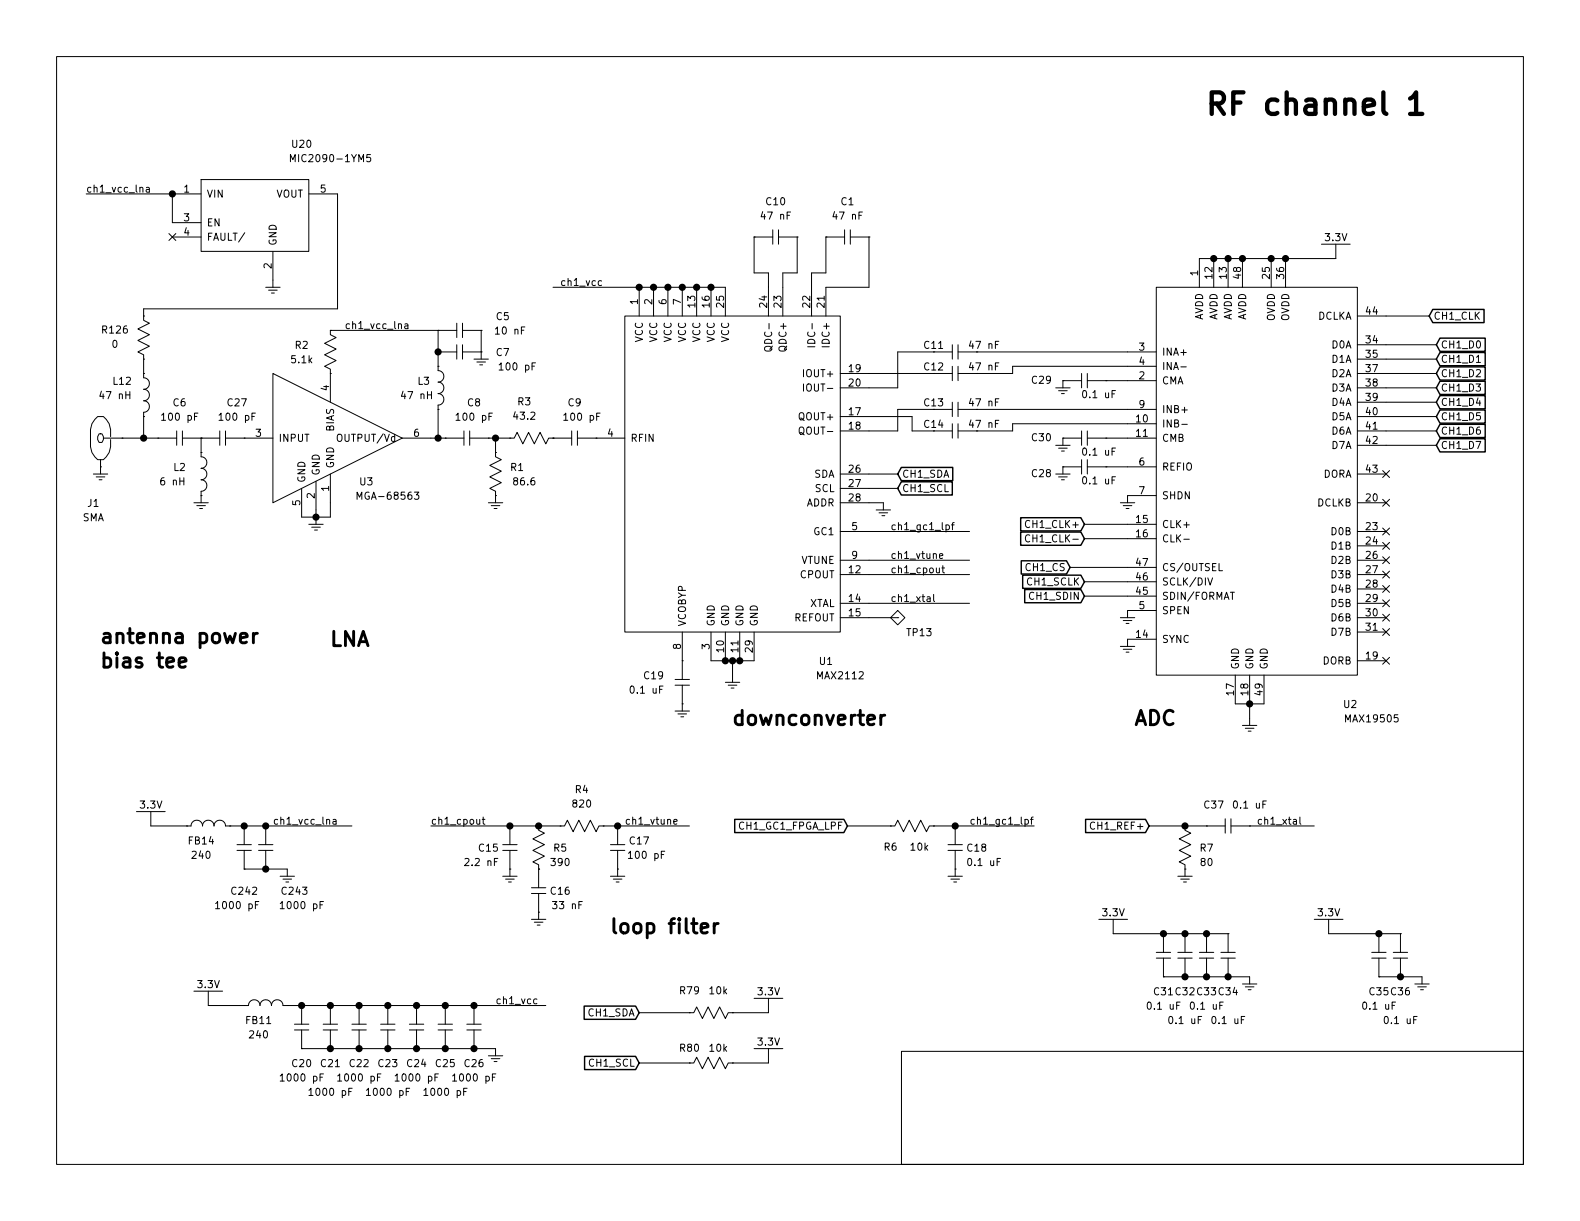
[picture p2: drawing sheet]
EESchema Schematic File Version 2
LIBS:GNSS_Firehose
LIBS:GNSS_Firehose-cache
EELAYER 25 0
EELAYER END
$Descr USLetter 11000 8500
encoding utf-8
Sheet 2 10
Title ""
Date ""
Rev ""
Comp ""
Comment1 ""
Comment2 ""
Comment3 ""
Comment4 ""
$EndDescr
$Comp
L R R1
U 1 1
P 3450 3300
F 0 "R1" V 3400 3450 50  0000 C CNN
F 1 "86.6" V 3500 3500 50  0000 C CNN
F 2 "footprints:0402" V 3380 3300 50  0001 C CNN
F 3 "" H 3450 3300 50  0000 C CNN
	1    3450 3300
	0    1    1    0   
$EndComp
$Comp
L L L2
U 1 1
P 1400 3300
F 0 "L2" V 1350 3150 50  0000 C CNN
F 1 "6 nH" V 1450 3100 50  0000 C CNN
F 2 "footprints:0402" H 1400 3300 50  0001 C CNN
F 3 "" H 1400 3300 50  0000 C CNN
	1    1400 3300
	0    1    1    0   
$EndComp
$Comp
L R R3
U 1 1
P 3700 3050
F 0 "R3" H 3750 2800 50  0000 C CNN
F 1 "43.2" H 3750 2900 50  0000 C CNN
F 2 "footprints:0402" V 3630 3050 50  0001 C CNN
F 3 "" H 3700 3050 50  0000 C CNN
	1    3700 3050
	-1   0    0    1   
$EndComp
$Comp
L R R126
U 1 1
P 1000 2350
F 0 "R126" V 1050 2550 50  0000 C CNN
F 1 "0" V 950 2550 50  0000 C CNN
F 2 "footprints:0603" H 1000 2350 50  0001 C CNN
F 3 "" H 1000 2350 50  0001 C CNN
	1    1000 2350
	0    -1   -1   0   
$EndComp
$Comp
L L L3
U 1 1
P 3050 2700
F 0 "L3" V 3000 2600 50  0000 C CNN
F 1 "47 nH" V 3100 2550 50  0000 C CNN
F 2 "footprints:0402" H 3050 2700 50  0001 C CNN
F 3 "" H 3050 2700 50  0000 C CNN
	1    3050 2700
	0    1    1    0   
$EndComp
$Comp
L SMA J1
U 1 1
P 700 3050
F 0 "J1" H 650 2600 50  0000 C CNN
F 1 "SMA" H 650 2500 50  0000 C CNN
F 2 "footprints:SMA_END_LAUNCH" H 700 3050 50  0001 C CNN
F 3 "" H 700 3050 50  0001 C CNN
	1    700  3050
	1    0    0    -1  
$EndComp
$Comp
L MAX2112 U1
U 1 1
P 5400 2750
F 0 "U1" H 5750 900 50  0000 C CNN
F 1 "MAX2112" H 5850 800 50  0000 C CNN
F 2 "footprints:QFN28_EP" H 5400 2750 50  0001 C CNN
F 3 "" H 5400 2750 50  0001 C CNN
	1    5400 2750
	1    0    0    -1  
$EndComp
$Comp
L MAX19505 U2
U 1 1
P 9050 2400
F 0 "U2" H 9400 -100 50  0000 C CNN
F 1 "MAX19505" H 9550 -200 50  0000 C CNN
F 2 "footprints:QFN48_EP" H 9000 2550 50  0001 C CNN
F 3 "" H 9000 2550 50  0001 C CNN
	1    9050 2400
	1    0    0    -1  
$EndComp
$Comp
L C C27
U 1 1
P 1550 3050
F 0 "C27" H 1650 3300 50  0000 C CNN
F 1 "100 pF" H 1650 3200 50  0000 C CNN
F 2 "footprints:0402" H 1550 3050 50  0001 C CNN
F 3 "" H 1550 3050 50  0001 C CNN
	1    1550 3050
	1    0    0    -1  
$EndComp
$Comp
L C C6
U 1 1
P 1250 3050
F 0 "C6" H 1250 3300 50  0000 C CNN
F 1 "100 pF" H 1250 3200 50  0000 C CNN
F 2 "footprints:0402" H 1250 3050 50  0001 C CNN
F 3 "" H 1250 3050 50  0001 C CNN
	1    1250 3050
	1    0    0    -1  
$EndComp
$Comp
L L L12
U 1 1
P 1000 2750
F 0 "L12" V 900 2600 50  0000 C CNN
F 1 "47 nH" V 1000 2550 50  0000 C CNN
F 2 "footprints:0402" H 1000 2750 50  0001 C CNN
F 3 "" H 1000 2750 50  0000 C CNN
	1    1000 2750
	0    1    1    0   
$EndComp
$Comp
L MIC2090-1YM5 U20
U 1 1
P 1750 1350
F 0 "U20" H 2100 1700 50  0000 C CNN
F 1 "MIC2090-1YM5" H 2300 1600 50  0000 C CNN
F 2 "footprints:SOT-23-5" H 1750 1350 50  0001 C CNN
F 3 "" H 1750 1350 50  0001 C CNN
	1    1750 1350
	1    0    0    -1  
$EndComp
$Comp
L C C8
U 1 1
P 3250 3050
F 0 "C8" H 3300 3300 50  0000 C CNN
F 1 "100 pF" H 3300 3200 50  0000 C CNN
F 2 "footprints:0402" H 3250 3050 50  0001 C CNN
F 3 "" H 3250 3050 50  0001 C CNN
	1    3250 3050
	1    0    0    -1  
$EndComp
$Comp
L C C9
U 1 1
P 4000 3050
F 0 "C9" H 4000 3300 50  0000 C CNN
F 1 "100 pF" H 4050 3200 50  0000 C CNN
F 2 "footprints:0402" H 4000 3050 50  0001 C CNN
F 3 "" H 4000 3050 50  0001 C CNN
	1    4000 3050
	1    0    0    -1  
$EndComp
$Comp
L GND #PWR01
U 1 1
P 1400 3500
F 0 "#PWR01" H 1600 3400 50  0001 C CNN
F 1 "GND" H 1600 3300 50  0001 C CNN
F 2 "" H 1400 3500 50  0001 C CNN
F 3 "" H 1400 3500 50  0001 C CNN
	1    1400 3500
	1    0    0    -1  
$EndComp
$Comp
L GND #PWR02
U 1 1
P 700 3300
F 0 "#PWR02" H 900 3200 50  0001 C CNN
F 1 "GND" H 900 3100 50  0001 C CNN
F 2 "" H 700 3300 50  0001 C CNN
F 3 "" H 700 3300 50  0001 C CNN
	1    700  3300
	1    0    0    -1  
$EndComp
$Comp
L GND #PWR03
U 1 1
P 1900 2000
F 0 "#PWR03" H 2100 1900 50  0001 C CNN
F 1 "GND" H 2100 1800 50  0001 C CNN
F 2 "" H 1900 2000 50  0001 C CNN
F 3 "" H 1900 2000 50  0001 C CNN
	1    1900 2000
	1    0    0    -1  
$EndComp
$Comp
L GND #PWR04
U 1 1
P 2200 3650
F 0 "#PWR04" H 2400 3550 50  0001 C CNN
F 1 "GND" H 2400 3450 50  0001 C CNN
F 2 "" H 2200 3650 50  0001 C CNN
F 3 "" H 2200 3650 50  0001 C CNN
	1    2200 3650
	1    0    0    -1  
$EndComp
$Comp
L GND #PWR05
U 1 1
P 3450 3500
F 0 "#PWR05" H 3650 3400 50  0001 C CNN
F 1 "GND" H 3650 3300 50  0001 C CNN
F 2 "" H 3450 3500 50  0001 C CNN
F 3 "" H 3450 3500 50  0001 C CNN
	1    3450 3500
	1    0    0    -1  
$EndComp
$Comp
L GND #PWR06
U 1 1
P 5100 4750
F 0 "#PWR06" H 5300 4650 50  0001 C CNN
F 1 "GND" H 5300 4550 50  0001 C CNN
F 2 "" H 5100 4750 50  0001 C CNN
F 3 "" H 5100 4750 50  0001 C CNN
	1    5100 4750
	1    0    0    -1  
$EndComp
$Comp
L GND #PWR07
U 1 1
P 8700 5050
F 0 "#PWR07" H 8900 4950 50  0001 C CNN
F 1 "GND" H 8900 4850 50  0001 C CNN
F 2 "" H 8700 5050 50  0001 C CNN
F 3 "" H 8700 5050 50  0001 C CNN
	1    8700 5050
	1    0    0    -1  
$EndComp
NoConn ~ 1200 1650
Text Label 600  1350 0    50   ~ 0
ch1_vcc_lna
$Comp
L R R2
U 1 1
P 2300 2450
F 0 "R2" V 2250 2250 50  0000 C CNN
F 1 "5.1k" V 2350 2250 50  0000 C CNN
F 2 "footprints:0402" V 2230 2450 50  0001 C CNN
F 3 "" H 2300 2450 50  0000 C CNN
	1    2300 2450
	0    1    1    0   
$EndComp
$Comp
L C C7
U 1 1
P 3200 2450
F 0 "C7" H 3500 2450 50  0000 C CNN
F 1 "100 pF" H 3600 2350 50  0000 C CNN
F 2 "footprints:0402" H 3200 2450 50  0001 C CNN
F 3 "" H 3200 2450 50  0001 C CNN
	1    3200 2450
	1    0    0    -1  
$EndComp
$Comp
L C C5
U 1 1
P 3200 2300
F 0 "C5" H 3500 2400 50  0000 C CNN
F 1 "10 nF" H 3550 2300 50  0000 C CNN
F 2 "footprints:0402" H 3200 2300 50  0001 C CNN
F 3 "" H 3200 2300 50  0001 C CNN
	1    3200 2300
	1    0    0    -1  
$EndComp
$Comp
L GND #PWR08
U 1 1
P 3350 2500
F 0 "#PWR08" H 3550 2400 50  0001 C CNN
F 1 "GND" H 3550 2300 50  0001 C CNN
F 2 "" H 3350 2500 50  0001 C CNN
F 3 "" H 3350 2500 50  0001 C CNN
	1    3350 2500
	1    0    0    -1  
$EndComp
$Comp
L C C10
U 1 1
P 5400 1650
F 0 "C10" H 5400 1900 50  0000 C CNN
F 1 "47 nF" H 5400 1800 50  0000 C CNN
F 2 "footprints:0402" H 5400 1650 50  0001 C CNN
F 3 "" H 5400 1650 50  0001 C CNN
	1    5400 1650
	1    0    0    -1  
$EndComp
$Comp
L C C1
U 1 1
P 5900 1650
F 0 "C1" H 5900 1900 50  0000 C CNN
F 1 "47 nF" H 5900 1800 50  0000 C CNN
F 2 "footprints:0402" H 5900 1650 50  0001 C CNN
F 3 "" H 5900 1650 50  0001 C CNN
	1    5900 1650
	1    0    0    -1  
$EndComp
$Comp
L C C11
U 1 1
P 6650 2450
F 0 "C11" H 6500 2500 50  0000 C CNN
F 1 "47 nF" H 6850 2500 50  0000 C CNN
F 2 "footprints:0402" H 6650 2450 50  0001 C CNN
F 3 "" H 6650 2450 50  0001 C CNN
	1    6650 2450
	1    0    0    -1  
$EndComp
$Comp
L C C12
U 1 1
P 6650 2600
F 0 "C12" H 6500 2650 50  0000 C CNN
F 1 "47 nF" H 6850 2650 50  0000 C CNN
F 2 "footprints:0402" H 6650 2600 50  0001 C CNN
F 3 "" H 6650 2600 50  0001 C CNN
	1    6650 2600
	1    0    0    -1  
$EndComp
$Comp
L C C13
U 1 1
P 6650 2850
F 0 "C13" H 6500 2900 50  0000 C CNN
F 1 "47 nF" H 6850 2900 50  0000 C CNN
F 2 "footprints:0402" H 6650 2850 50  0001 C CNN
F 3 "" H 6650 2850 50  0001 C CNN
	1    6650 2850
	1    0    0    -1  
$EndComp
$Comp
L C C14
U 1 1
P 6650 3000
F 0 "C14" H 6500 3050 50  0000 C CNN
F 1 "47 nF" H 6850 3050 50  0000 C CNN
F 2 "footprints:0402" H 6650 3000 50  0001 C CNN
F 3 "" H 6650 3000 50  0001 C CNN
	1    6650 3000
	1    0    0    -1  
$EndComp
$Comp
L C C19
U 1 1
P 4750 4750
F 0 "C19" V 4700 4550 50  0000 C CNN
F 1 "0.1 uF" V 4800 4500 50  0000 C CNN
F 2 "footprints:0402" H 4750 4750 50  0001 C CNN
F 3 "" H 4750 4750 50  0001 C CNN
	1    4750 4750
	0    1    1    0   
$EndComp
$Comp
L test_point TP13
U 1 1
P 6250 4300
F 0 "TP13" H 6400 4200 50  0000 C CNN
F 1 "test_point" H 6250 4150 50  0001 C CNN
F 2 "footprints:TP_SMT" H 6250 4300 50  0001 C CNN
F 3 "" H 6250 4300 50  0001 C CNN
	1    6250 4300
	1    0    0    -1  
$EndComp
$Comp
L GND #PWR09
U 1 1
P 6150 3550
F 0 "#PWR09" H 6350 3450 50  0001 C CNN
F 1 "GND" H 6350 3350 50  0001 C CNN
F 2 "" H 6150 3550 50  0001 C CNN
F 3 "" H 6150 3550 50  0001 C CNN
	1    6150 3550
	1    0    0    -1  
$EndComp
$Comp
L GND #PWR010
U 1 1
P 4750 4950
F 0 "#PWR010" H 4950 4850 50  0001 C CNN
F 1 "GND" H 4950 4750 50  0001 C CNN
F 2 "" H 4750 4950 50  0001 C CNN
F 3 "" H 4750 4950 50  0001 C CNN
	1    4750 4950
	1    0    0    -1  
$EndComp
Text Label 6200 3700 0    50   ~ 0
ch1_gc1_lpf
Text Label 6200 3900 0    50   ~ 0
ch1_vtune
Text Label 6200 4000 0    50   ~ 0
ch1_cpout
Text Label 6200 4200 0    50   ~ 0
ch1_xtal
$Comp
L C C29
U 1 1
P 7550 2650
F 0 "C29" H 7850 2650 50  0000 C CNN
F 1 "0.1 uF" H 7450 2750 50  0000 C CNN
F 2 "footprints:0402" H 7550 2650 50  0001 C CNN
F 3 "" H 7550 2650 50  0001 C CNN
	1    7550 2650
	-1   0    0    1   
$EndComp
$Comp
L C C30
U 1 1
P 7550 3050
F 0 "C30" H 7850 3050 50  0000 C CNN
F 1 "0.1 uF" H 7450 3150 50  0000 C CNN
F 2 "footprints:0402" H 7550 3050 50  0001 C CNN
F 3 "" H 7550 3050 50  0001 C CNN
	1    7550 3050
	-1   0    0    1   
$EndComp
$Comp
L C C28
U 1 1
P 7550 3250
F 0 "C28" H 7850 3300 50  0000 C CNN
F 1 "0.1 uF" H 7450 3350 50  0000 C CNN
F 2 "footprints:0402" H 7550 3250 50  0001 C CNN
F 3 "" H 7550 3250 50  0001 C CNN
	1    7550 3250
	-1   0    0    1   
$EndComp
$Comp
L GND #PWR011
U 1 1
P 7400 3300
F 0 "#PWR011" H 7600 3200 50  0001 C CNN
F 1 "GND" H 7600 3100 50  0001 C CNN
F 2 "" H 7400 3300 50  0001 C CNN
F 3 "" H 7400 3300 50  0001 C CNN
	1    7400 3300
	1    0    0    -1  
$EndComp
$Comp
L GND #PWR012
U 1 1
P 7400 3100
F 0 "#PWR012" H 7600 3000 50  0001 C CNN
F 1 "GND" H 7600 2900 50  0001 C CNN
F 2 "" H 7400 3100 50  0001 C CNN
F 3 "" H 7400 3100 50  0001 C CNN
	1    7400 3100
	1    0    0    -1  
$EndComp
$Comp
L GND #PWR013
U 1 1
P 7400 2700
F 0 "#PWR013" H 7600 2600 50  0001 C CNN
F 1 "GND" H 7600 2500 50  0001 C CNN
F 2 "" H 7400 2700 50  0001 C CNN
F 3 "" H 7400 2700 50  0001 C CNN
	1    7400 2700
	1    0    0    -1  
$EndComp
$Comp
L GND #PWR014
U 1 1
P 7850 3500
F 0 "#PWR014" H 8050 3400 50  0001 C CNN
F 1 "GND" H 8050 3300 50  0001 C CNN
F 2 "" H 7850 3500 50  0001 C CNN
F 3 "" H 7850 3500 50  0001 C CNN
	1    7850 3500
	1    0    0    -1  
$EndComp
$Comp
L GND #PWR015
U 1 1
P 7850 4300
F 0 "#PWR015" H 8050 4200 50  0001 C CNN
F 1 "GND" H 8050 4100 50  0001 C CNN
F 2 "" H 7850 4300 50  0001 C CNN
F 3 "" H 7850 4300 50  0001 C CNN
	1    7850 4300
	1    0    0    -1  
$EndComp
$Comp
L GND #PWR016
U 1 1
P 7850 4500
F 0 "#PWR016" H 8050 4400 50  0001 C CNN
F 1 "GND" H 8050 4300 50  0001 C CNN
F 2 "" H 7850 4500 50  0001 C CNN
F 3 "" H 7850 4500 50  0001 C CNN
	1    7850 4500
	1    0    0    -1  
$EndComp
NoConn ~ 9650 3300
NoConn ~ 9650 3500
NoConn ~ 9650 3700
NoConn ~ 9650 3800
NoConn ~ 9650 3900
NoConn ~ 9650 4000
NoConn ~ 9650 4100
NoConn ~ 9650 4200
NoConn ~ 9650 4300
NoConn ~ 9650 4400
NoConn ~ 9650 4600
Text Label 3900 2000 0    50   ~ 0
ch1_vcc
Text Label 2400 2300 0    50   ~ 0
ch1_vcc_lna
$Comp
L L FB14
U 1 1
P 1450 5750
F 0 "FB14" H 1400 5650 50  0000 C CNN
F 1 "240" H 1400 5550 50  0000 C CNN
F 2 "footprints:0603" H 1450 5750 50  0001 C CNN
F 3 "" H 1450 5750 50  0000 C CNN
	1    1450 5750
	1    0    0    -1  
$EndComp
$Comp
L C C242
U 1 1
P 1700 5900
F 0 "C242" V 2000 5900 50  0000 C CNN
F 1 "1000 pF" V 2100 5850 50  0000 C CNN
F 2 "footprints:0402" H 1700 5900 50  0001 C CNN
F 3 "" H 1700 5900 50  0001 C CNN
	1    1700 5900
	0    1    1    0   
$EndComp
$Comp
L C C243
U 1 1
P 1850 5900
F 0 "C243" V 2150 6100 50  0000 C CNN
F 1 "1000 pF" V 2250 6150 50  0000 C CNN
F 2 "footprints:0402" H 1850 5900 50  0001 C CNN
F 3 "" H 1850 5900 50  0001 C CNN
	1    1850 5900
	0    1    1    0   
$EndComp
$Comp
L C C15
U 1 1
P 3550 5900
F 0 "C15" V 3550 5750 50  0000 C CNN
F 1 "2.2 nF" V 3650 5700 50  0000 C CNN
F 2 "footprints:0402" H 3550 5900 50  0001 C CNN
F 3 "" H 3550 5900 50  0001 C CNN
	1    3550 5900
	0    1    1    0   
$EndComp
$Comp
L C C16
U 1 1
P 3750 6200
F 0 "C16" V 3750 6350 50  0000 C CNN
F 1 "33 nF" V 3850 6400 50  0000 C CNN
F 2 "footprints:0402" H 3750 6200 50  0001 C CNN
F 3 "" H 3750 6200 50  0001 C CNN
	1    3750 6200
	0    1    1    0   
$EndComp
$Comp
L C C17
U 1 1
P 4300 5900
F 0 "C17" V 4250 6050 50  0000 C CNN
F 1 "100 pF" V 4350 6100 50  0000 C CNN
F 2 "footprints:0402" H 4300 5900 50  0001 C CNN
F 3 "" H 4300 5900 50  0001 C CNN
	1    4300 5900
	0    1    1    0   
$EndComp
$Comp
L R R5
U 1 1
P 3750 5900
F 0 "R5" V 3750 6050 50  0000 C CNN
F 1 "390" V 3850 6050 50  0000 C CNN
F 2 "footprints:0402" V 3680 5900 50  0001 C CNN
F 3 "" H 3750 5900 50  0000 C CNN
	1    3750 5900
	0    1    1    0   
$EndComp
$Comp
L R R4
U 1 1
P 4050 5750
F 0 "R4" H 4050 5500 50  0000 C CNN
F 1 "820" H 4050 5600 50  0000 C CNN
F 2 "footprints:0402" V 3980 5750 50  0001 C CNN
F 3 "" H 4050 5750 50  0000 C CNN
	1    4050 5750
	-1   0    0    1   
$EndComp
$Comp
L GND #PWR017
U 1 1
P 2000 6100
F 0 "#PWR017" H 2200 6000 50  0001 C CNN
F 1 "GND" H 2200 5900 50  0001 C CNN
F 2 "" H 2000 6100 50  0001 C CNN
F 3 "" H 2000 6100 50  0001 C CNN
	1    2000 6100
	1    0    0    -1  
$EndComp
$Comp
L GND #PWR018
U 1 1
P 3750 6400
F 0 "#PWR018" H 3950 6300 50  0001 C CNN
F 1 "GND" H 3950 6200 50  0001 C CNN
F 2 "" H 3750 6400 50  0001 C CNN
F 3 "" H 3750 6400 50  0001 C CNN
	1    3750 6400
	1    0    0    -1  
$EndComp
$Comp
L GND #PWR019
U 1 1
P 4300 6100
F 0 "#PWR019" H 4500 6000 50  0001 C CNN
F 1 "GND" H 4500 5900 50  0001 C CNN
F 2 "" H 4300 6100 50  0001 C CNN
F 3 "" H 4300 6100 50  0001 C CNN
	1    4300 6100
	1    0    0    -1  
$EndComp
$Comp
L GND #PWR020
U 1 1
P 3550 6100
F 0 "#PWR020" H 3750 6000 50  0001 C CNN
F 1 "GND" H 3750 5900 50  0001 C CNN
F 2 "" H 3550 6100 50  0001 C CNN
F 3 "" H 3550 6100 50  0001 C CNN
	1    3550 6100
	1    0    0    -1  
$EndComp
$Comp
L R R6
U 1 1
P 6350 5750
F 0 "R6" H 6500 5900 50  0000 C CNN
F 1 "10k" H 6300 5900 50  0000 C CNN
F 2 "footprints:0402" V 6280 5750 50  0001 C CNN
F 3 "" H 6350 5750 50  0000 C CNN
	1    6350 5750
	-1   0    0    1   
$EndComp
$Comp
L C C18
U 1 1
P 6650 5900
F 0 "C18" V 6650 6050 50  0000 C CNN
F 1 "0.1 uF" V 6750 6100 50  0000 C CNN
F 2 "footprints:0402" H 6650 5900 50  0001 C CNN
F 3 "" H 6650 5900 50  0001 C CNN
	1    6650 5900
	0    1    1    0   
$EndComp
$Comp
L R R7
U 1 1
P 8250 5900
F 0 "R7" V 8250 6050 50  0000 C CNN
F 1 "80" V 8350 6050 50  0000 C CNN
F 2 "footprints:0402" V 8180 5900 50  0001 C CNN
F 3 "" H 8250 5900 50  0000 C CNN
	1    8250 5900
	0    1    1    0   
$EndComp
$Comp
L C C37
U 1 1
P 8550 5750
F 0 "C37" H 8450 5900 50  0000 C CNN
F 1 "0.1 uF" H 8700 5900 50  0000 C CNN
F 2 "footprints:0402" H 8550 5750 50  0001 C CNN
F 3 "" H 8550 5750 50  0001 C CNN
	1    8550 5750
	1    0    0    -1  
$EndComp
$Comp
L R R79
U 1 1
P 4950 7050
F 0 "R79" H 5100 6900 50  0000 C CNN
F 1 "10k" H 4900 6900 50  0000 C CNN
F 2 "footprints:0402" V 4880 7050 50  0001 C CNN
F 3 "" H 4950 7050 50  0000 C CNN
	1    4950 7050
	-1   0    0    1   
$EndComp
$Comp
L R R80
U 1 1
P 4950 7400
F 0 "R80" H 5100 7300 50  0000 C CNN
F 1 "10k" H 4900 7300 50  0000 C CNN
F 2 "footprints:0402" V 4880 7400 50  0001 C CNN
F 3 "" H 4950 7400 50  0000 C CNN
	1    4950 7400
	-1   0    0    1   
$EndComp
$Comp
L L FB11
U 1 1
P 1850 7000
F 0 "FB11" H 1800 6900 50  0000 C CNN
F 1 "240" H 1800 6800 50  0000 C CNN
F 2 "footprints:0603" H 1850 7000 50  0001 C CNN
F 3 "" H 1850 7000 50  0000 C CNN
	1    1850 7000
	1    0    0    -1  
$EndComp
$Comp
L C C20
U 1 1
P 2100 7150
F 0 "C20" V 2350 7150 50  0000 C CNN
F 1 "1000 pF" V 2450 7150 50  0000 C CNN
F 2 "footprints:0402" H 2100 7150 50  0001 C CNN
F 3 "" H 2100 7150 50  0001 C CNN
	1    2100 7150
	0    1    1    0   
$EndComp
$Comp
L C C21
U 1 1
P 2300 7150
F 0 "C21" V 2550 7150 50  0000 C CNN
F 1 "1000 pF" V 2750 7150 50  0000 C CNN
F 2 "footprints:0402" H 2300 7150 50  0001 C CNN
F 3 "" H 2300 7150 50  0001 C CNN
	1    2300 7150
	0    1    1    0   
$EndComp
$Comp
L C C22
U 1 1
P 2500 7150
F 0 "C22" V 2750 7150 50  0000 C CNN
F 1 "1000 pF" V 2850 7150 50  0000 C CNN
F 2 "footprints:0402" H 2500 7150 50  0001 C CNN
F 3 "" H 2500 7150 50  0001 C CNN
	1    2500 7150
	0    1    1    0   
$EndComp
$Comp
L C C23
U 1 1
P 2700 7150
F 0 "C23" V 2950 7150 50  0000 C CNN
F 1 "1000 pF" V 3150 7150 50  0000 C CNN
F 2 "footprints:0402" H 2700 7150 50  0001 C CNN
F 3 "" H 2700 7150 50  0001 C CNN
	1    2700 7150
	0    1    1    0   
$EndComp
$Comp
L C C24
U 1 1
P 2900 7150
F 0 "C24" V 3150 7150 50  0000 C CNN
F 1 "1000 pF" V 3250 7150 50  0000 C CNN
F 2 "footprints:0402" H 2900 7150 50  0001 C CNN
F 3 "" H 2900 7150 50  0001 C CNN
	1    2900 7150
	0    1    1    0   
$EndComp
$Comp
L C C25
U 1 1
P 3100 7150
F 0 "C25" V 3350 7150 50  0000 C CNN
F 1 "1000 pF" V 3550 7150 50  0000 C CNN
F 2 "footprints:0402" H 3100 7150 50  0001 C CNN
F 3 "" H 3100 7150 50  0001 C CNN
	1    3100 7150
	0    1    1    0   
$EndComp
$Comp
L C C26
U 1 1
P 3300 7150
F 0 "C26" V 3550 7150 50  0000 C CNN
F 1 "1000 pF" V 3650 7150 50  0000 C CNN
F 2 "footprints:0402" H 3300 7150 50  0001 C CNN
F 3 "" H 3300 7150 50  0001 C CNN
	1    3300 7150
	0    1    1    0   
$EndComp
$Comp
L C C31
U 1 1
P 8100 6650
F 0 "C31" V 8350 6650 50  0000 C CNN
F 1 "0.1 uF" V 8450 6650 50  0000 C CNN
F 2 "footprints:0402" H 8100 6650 50  0001 C CNN
F 3 "" H 8100 6650 50  0001 C CNN
	1    8100 6650
	0    1    1    0   
$EndComp
$Comp
L C C32
U 1 1
P 8250 6650
F 0 "C32" V 8500 6650 50  0000 C CNN
F 1 "0.1 uF" V 8700 6650 50  0000 C CNN
F 2 "footprints:0402" H 8250 6650 50  0001 C CNN
F 3 "" H 8250 6650 50  0001 C CNN
	1    8250 6650
	0    1    1    0   
$EndComp
$Comp
L C C33
U 1 1
P 8400 6650
F 0 "C33" V 8650 6650 50  0000 C CNN
F 1 "0.1 uF" V 8750 6650 50  0000 C CNN
F 2 "footprints:0402" H 8400 6650 50  0001 C CNN
F 3 "" H 8400 6650 50  0001 C CNN
	1    8400 6650
	0    1    1    0   
$EndComp
$Comp
L C C34
U 1 1
P 8550 6650
F 0 "C34" V 8800 6650 50  0000 C CNN
F 1 "0.1 uF" V 9000 6650 50  0000 C CNN
F 2 "footprints:0402" H 8550 6650 50  0001 C CNN
F 3 "" H 8550 6650 50  0001 C CNN
	1    8550 6650
	0    1    1    0   
$EndComp
$Comp
L C C35
U 1 1
P 9600 6650
F 0 "C35" V 9850 6650 50  0000 C CNN
F 1 "0.1 uF" V 9950 6650 50  0000 C CNN
F 2 "footprints:0402" H 9600 6650 50  0001 C CNN
F 3 "" H 9600 6650 50  0001 C CNN
	1    9600 6650
	0    1    1    0   
$EndComp
$Comp
L C C36
U 1 1
P 9750 6650
F 0 "C36" V 10000 6650 50  0000 C CNN
F 1 "0.1 uF" V 10200 6650 50  0000 C CNN
F 2 "footprints:0402" H 9750 6650 50  0001 C CNN
F 3 "" H 9750 6650 50  0001 C CNN
	1    9750 6650
	0    1    1    0   
$EndComp
Text Label 1900 5750 0    50   ~ 0
ch1_vcc_lna
Text Label 3000 5750 0    50   ~ 0
ch1_cpout
Text Label 4350 5750 0    50   ~ 0
ch1_vtune
$Comp
L GND #PWR021
U 1 1
P 3450 7350
F 0 "#PWR021" H 3650 7250 50  0001 C CNN
F 1 "GND" H 3650 7150 50  0001 C CNN
F 2 "" H 3450 7350 50  0001 C CNN
F 3 "" H 3450 7350 50  0001 C CNN
	1    3450 7350
	1    0    0    -1  
$EndComp
$Comp
L GND #PWR022
U 1 1
P 8700 6850
F 0 "#PWR022" H 8900 6750 50  0001 C CNN
F 1 "GND" H 8900 6650 50  0001 C CNN
F 2 "" H 8700 6850 50  0001 C CNN
F 3 "" H 8700 6850 50  0001 C CNN
	1    8700 6850
	1    0    0    -1  
$EndComp
$Comp
L GND #PWR023
U 1 1
P 9900 6850
F 0 "#PWR023" H 10100 6750 50  0001 C CNN
F 1 "GND" H 10100 6650 50  0001 C CNN
F 2 "" H 9900 6850 50  0001 C CNN
F 3 "" H 9900 6850 50  0001 C CNN
	1    9900 6850
	1    0    0    -1  
$EndComp
Text Notes 700  4650 0    100  ~ 20
antenna power\nbias tee
Text Notes 2300 4500 0    100  ~ 20
LNA
Text Notes 5100 5050 0    100  ~ 20
downconverter
Text Notes 7900 5050 0    100  ~ 20
ADC
Text Notes 4250 6500 0    100  ~ 20
loop filter
Text Label 3450 7000 0    50   ~ 0
ch1_vcc
Wire Wire Line
	1000 2900 1000 3050
Connection ~ 1000 3050
Wire Wire Line
	1000 2600 1000 2500
Wire Wire Line
	1000 2150 2350 2150
Wire Wire Line
	2350 2150 2350 1350
Wire Wire Line
	1400 3050 1400 3150
Wire Wire Line
	3400 3050 3550 3050
Wire Wire Line
	3450 3150 3450 3050
Connection ~ 3450 3050
Wire Wire Line
	1200 1350 1200 1550
Connection ~ 1200 1350
Wire Wire Line
	850  3050 1100 3050
Wire Wire Line
	600  1350 1200 1350
Wire Wire Line
	3100 3050 3000 3050
Wire Wire Line
	4950 4600 5250 4600
Connection ~ 5050 4600
Connection ~ 5150 4600
Wire Wire Line
	5100 4700 5100 4600
Connection ~ 5100 4600
Wire Wire Line
	3850 2000 5050 2000
Connection ~ 4950 2000
Connection ~ 4850 2000
Connection ~ 4750 2000
Connection ~ 4650 2000
Connection ~ 4550 2000
Connection ~ 4450 2000
Wire Wire Line
	6250 4300 6050 4300
Wire Wire Line
	6050 3500 6150 3500
Wire Wire Line
	6050 3700 6750 3700
Wire Wire Line
	6050 3900 6750 3900
Wire Wire Line
	6050 4000 6750 4000
Wire Wire Line
	6050 4200 6750 4200
Wire Wire Line
	7050 2550 7850 2550
Wire Wire Line
	7050 2950 7850 2950
Wire Wire Line
	7850 2650 7700 2650
Wire Wire Line
	7700 3050 7850 3050
Wire Wire Line
	7700 3250 7850 3250
Wire Wire Line
	6050 2700 6250 2700
Wire Wire Line
	6250 2700 6250 2450
Wire Wire Line
	6250 2450 6500 2450
Wire Wire Line
	6050 2600 6500 2600
Wire Wire Line
	6050 3000 6250 3000
Wire Wire Line
	6250 3000 6250 2850
Wire Wire Line
	6250 2850 6500 2850
Wire Wire Line
	6050 2900 6350 2900
Wire Wire Line
	6350 2900 6350 3000
Wire Wire Line
	6350 3000 6500 3000
Connection ~ 8450 1800
Connection ~ 8550 1800
Connection ~ 8650 1800
Connection ~ 8850 1800
Connection ~ 8950 1800
Wire Wire Line
	8600 4900 8800 4900
Connection ~ 8700 4900
Wire Wire Line
	8700 4900 8700 5000
Wire Wire Line
	6800 2600 7050 2600
Wire Wire Line
	6800 3000 7050 3000
Wire Wire Line
	7850 2450 6800 2450
Wire Wire Line
	6800 2850 7850 2850
Wire Wire Line
	5350 2000 5350 1900
Wire Wire Line
	5350 1900 5250 1900
Wire Wire Line
	5250 1900 5250 1650
Wire Wire Line
	5550 1650 5550 1900
Wire Wire Line
	5550 1900 5450 1900
Wire Wire Line
	5450 1900 5450 2000
Wire Wire Line
	5650 2000 5650 1900
Wire Wire Line
	5650 1900 5750 1900
Wire Wire Line
	5750 1900 5750 1650
Wire Wire Line
	5750 2000 6050 2000
Wire Wire Line
	6050 2000 6050 1650
Wire Wire Line
	1700 6050 2000 6050
Connection ~ 1850 6050
Wire Wire Line
	1600 5750 2450 5750
Connection ~ 1700 5750
Wire Wire Line
	3000 5750 3900 5750
Connection ~ 3550 5750
Connection ~ 3750 5750
Wire Wire Line
	4200 5750 4800 5750
Connection ~ 4300 5750
Wire Wire Line
	2000 7000 3800 7000
Connection ~ 2100 7000
Connection ~ 2300 7000
Connection ~ 2500 7000
Connection ~ 3300 7000
Connection ~ 2700 7000
Connection ~ 2900 7000
Wire Wire Line
	2100 7300 3450 7300
Connection ~ 2300 7300
Connection ~ 2500 7300
Connection ~ 2700 7300
Connection ~ 2900 7300
Connection ~ 3100 7300
Connection ~ 8100 6500
Connection ~ 8250 6500
Connection ~ 8400 6500
Wire Wire Line
	8100 6800 8700 6800
Connection ~ 8250 6800
Connection ~ 8400 6800
Connection ~ 8550 6800
Connection ~ 9600 6500
Wire Wire Line
	9600 6800 9900 6800
Connection ~ 9750 6800
Connection ~ 1850 5750
Connection ~ 3100 7000
Connection ~ 8250 5750
Wire Wire Line
	8700 5750 9150 5750
Wire Wire Line
	6500 5750 7200 5750
Connection ~ 6650 5750
Text Label 6750 5750 0    50   ~ 0
ch1_gc1_lpf
Text Label 8750 5750 0    50   ~ 0
ch1_xtal
$Comp
L GND #PWR024
U 1 1
P 6650 6100
F 0 "#PWR024" H 6850 6000 50  0001 C CNN
F 1 "GND" H 6850 5900 50  0001 C CNN
F 2 "" H 6650 6100 50  0001 C CNN
F 3 "" H 6650 6100 50  0001 C CNN
	1    6650 6100
	1    0    0    -1  
$EndComp
$Comp
L GND #PWR025
U 1 1
P 8250 6100
F 0 "#PWR025" H 8450 6000 50  0001 C CNN
F 1 "GND" H 8450 5900 50  0001 C CNN
F 2 "" H 8250 6100 50  0001 C CNN
F 3 "" H 8250 6100 50  0001 C CNN
	1    8250 6100
	1    0    0    -1  
$EndComp
Wire Wire Line
	7050 2600 7050 2550
Wire Wire Line
	7050 3000 7050 2950
Wire Wire Line
	1000 2200 1000 2150
Wire Wire Line
	3350 2450 3350 2300
Wire Wire Line
	3050 2300 3050 2550
Connection ~ 3050 2450
Wire Wire Line
	3050 2300 2300 2300
$Comp
L MGA-68563 U3
U 1 1
P 2400 3050
F 0 "U3" H 2550 2750 50  0000 C CNN
F 1 "MGA-68563" H 2700 2650 50  0000 C CNN
F 2 "footprints:SOT-363" H 2400 3050 50  0001 C CNN
F 3 "" H 2400 3050 50  0001 C CNN
	1    2400 3050
	1    0    0    -1  
$EndComp
Wire Wire Line
	2100 3600 2300 3600
Wire Wire Line
	2200 3600 2200 3550
Wire Wire Line
	2300 3600 2300 3500
Connection ~ 2200 3600
Connection ~ 3300 7300
Wire Wire Line
	3050 2850 3050 3050
Connection ~ 3050 3050
Text Notes 8400 800  0    150  ~ 30
RF channel 1
Wire Wire Line
	1700 7000 1450 7000
$Comp
L VCC_3.3V #PWR026
U 1 1
P 1450 7000
F 0 "#PWR026" H 1630 6770 50  0001 C CNN
F 1 "VCC_3.3V" H 1580 6870 50  0001 C CNN
F 2 "" H 1450 7000 50  0001 C CNN
F 3 "" H 1450 7000 50  0001 C CNN
	1    1450 7000
	1    0    0    -1  
$EndComp
$Comp
L VCC_3.3V #PWR027
U 1 1
P 1050 5750
F 0 "#PWR027" H 1230 5520 50  0001 C CNN
F 1 "VCC_3.3V" H 1180 5620 50  0001 C CNN
F 2 "" H 1050 5750 50  0001 C CNN
F 3 "" H 1050 5750 50  0001 C CNN
	1    1050 5750
	1    0    0    -1  
$EndComp
$Comp
L VCC_3.3V #PWR028
U 1 1
P 5350 7050
F 0 "#PWR028" H 5530 6820 50  0001 C CNN
F 1 "VCC_3.3V" H 5480 6920 50  0001 C CNN
F 2 "" H 5350 7050 50  0001 C CNN
F 3 "" H 5350 7050 50  0001 C CNN
	1    5350 7050
	1    0    0    -1  
$EndComp
$Comp
L VCC_3.3V #PWR029
U 1 1
P 5350 7400
F 0 "#PWR029" H 5530 7170 50  0001 C CNN
F 1 "VCC_3.3V" H 5480 7270 50  0001 C CNN
F 2 "" H 5350 7400 50  0001 C CNN
F 3 "" H 5350 7400 50  0001 C CNN
	1    5350 7400
	1    0    0    -1  
$EndComp
Wire Wire Line
	1050 5750 1300 5750
Wire Wire Line
	5100 7050 5350 7050
Wire Wire Line
	5100 7400 5350 7400
$Comp
L VCC_3.3V #PWR030
U 1 1
P 7750 6500
F 0 "#PWR030" H 7930 6270 50  0001 C CNN
F 1 "VCC_3.3V" H 7880 6370 50  0001 C CNN
F 2 "" H 7750 6500 50  0001 C CNN
F 3 "" H 7750 6500 50  0001 C CNN
	1    7750 6500
	1    0    0    -1  
$EndComp
$Comp
L VCC_3.3V #PWR031
U 1 1
P 9250 6500
F 0 "#PWR031" H 9430 6270 50  0001 C CNN
F 1 "VCC_3.3V" H 9380 6370 50  0001 C CNN
F 2 "" H 9250 6500 50  0001 C CNN
F 3 "" H 9250 6500 50  0001 C CNN
	1    9250 6500
	1    0    0    -1  
$EndComp
Wire Wire Line
	7750 6500 8550 6500
Wire Wire Line
	9250 6500 9750 6500
Text GLabel 8000 5750 0    50   Input ~ 0
CH1_REF+
Text GLabel 5900 5750 0    50   Input ~ 0
CH1_GC1_FPGA_LPF
Text GLabel 4450 7050 0    50   Input ~ 0
CH1_SDA
Text GLabel 4450 7400 0    50   Input ~ 0
CH1_SCL
Wire Wire Line
	8000 5750 8400 5750
Wire Wire Line
	5900 5750 6200 5750
Wire Wire Line
	4450 7050 4800 7050
Wire Wire Line
	4450 7400 4800 7400
$Comp
L VCC_3.3V #PWR032
U 1 1
P 9300 1800
F 0 "#PWR032" H 9480 1570 50  0001 C CNN
F 1 "VCC_3.3V" H 9430 1670 50  0001 C CNN
F 2 "" H 9300 1800 50  0001 C CNN
F 3 "" H 9300 1800 50  0001 C CNN
	1    9300 1800
	1    0    0    -1  
$EndComp
Wire Wire Line
	8350 1800 9300 1800
Text GLabel 6250 3300 2    50   Input ~ 0
CH1_SDA
Text GLabel 6250 3400 2    50   Input ~ 0
CH1_SCL
Text GLabel 7550 3650 0    50   Input ~ 0
CH1_CLK+
Text GLabel 7550 3750 0    50   Input ~ 0
CH1_CLK-
Text GLabel 7450 3950 0    50   Input ~ 0
CH1_CS
Text GLabel 7550 4050 0    50   Input ~ 0
CH1_SCLK
Text GLabel 7550 4150 0    50   Input ~ 0
CH1_SDIN
Wire Wire Line
	6250 3300 6050 3300
Wire Wire Line
	6250 3400 6050 3400
Wire Wire Line
	7550 3650 7850 3650
Wire Wire Line
	7550 3750 7850 3750
Wire Wire Line
	7450 3950 7850 3950
Wire Wire Line
	7550 4050 7850 4050
Wire Wire Line
	7550 4150 7850 4150
Text GLabel 9950 2200 2    50   Input ~ 0
CH1_CLK
Text GLabel 10000 2400 2    50   Input ~ 0
CH1_D0
Text GLabel 10000 2500 2    50   Input ~ 0
CH1_D1
Text GLabel 10000 2600 2    50   Input ~ 0
CH1_D2
Text GLabel 10000 2700 2    50   Input ~ 0
CH1_D3
Text GLabel 10000 2800 2    50   Input ~ 0
CH1_D4
Text GLabel 10000 2900 2    50   Input ~ 0
CH1_D5
Text GLabel 10000 3100 2    50   Input ~ 0
CH1_D7
Text GLabel 10000 3000 2    50   Input ~ 0
CH1_D6
Wire Wire Line
	9950 2200 9650 2200
Wire Wire Line
	9650 2400 10000 2400
Wire Wire Line
	10000 2500 9650 2500
Wire Wire Line
	9650 2600 10000 2600
Wire Wire Line
	10000 2700 9650 2700
Wire Wire Line
	9650 2800 10000 2800
Wire Wire Line
	10000 2900 9650 2900
Wire Wire Line
	9650 3000 10000 3000
Wire Wire Line
	10000 3100 9650 3100
$EndSCHEMATC
